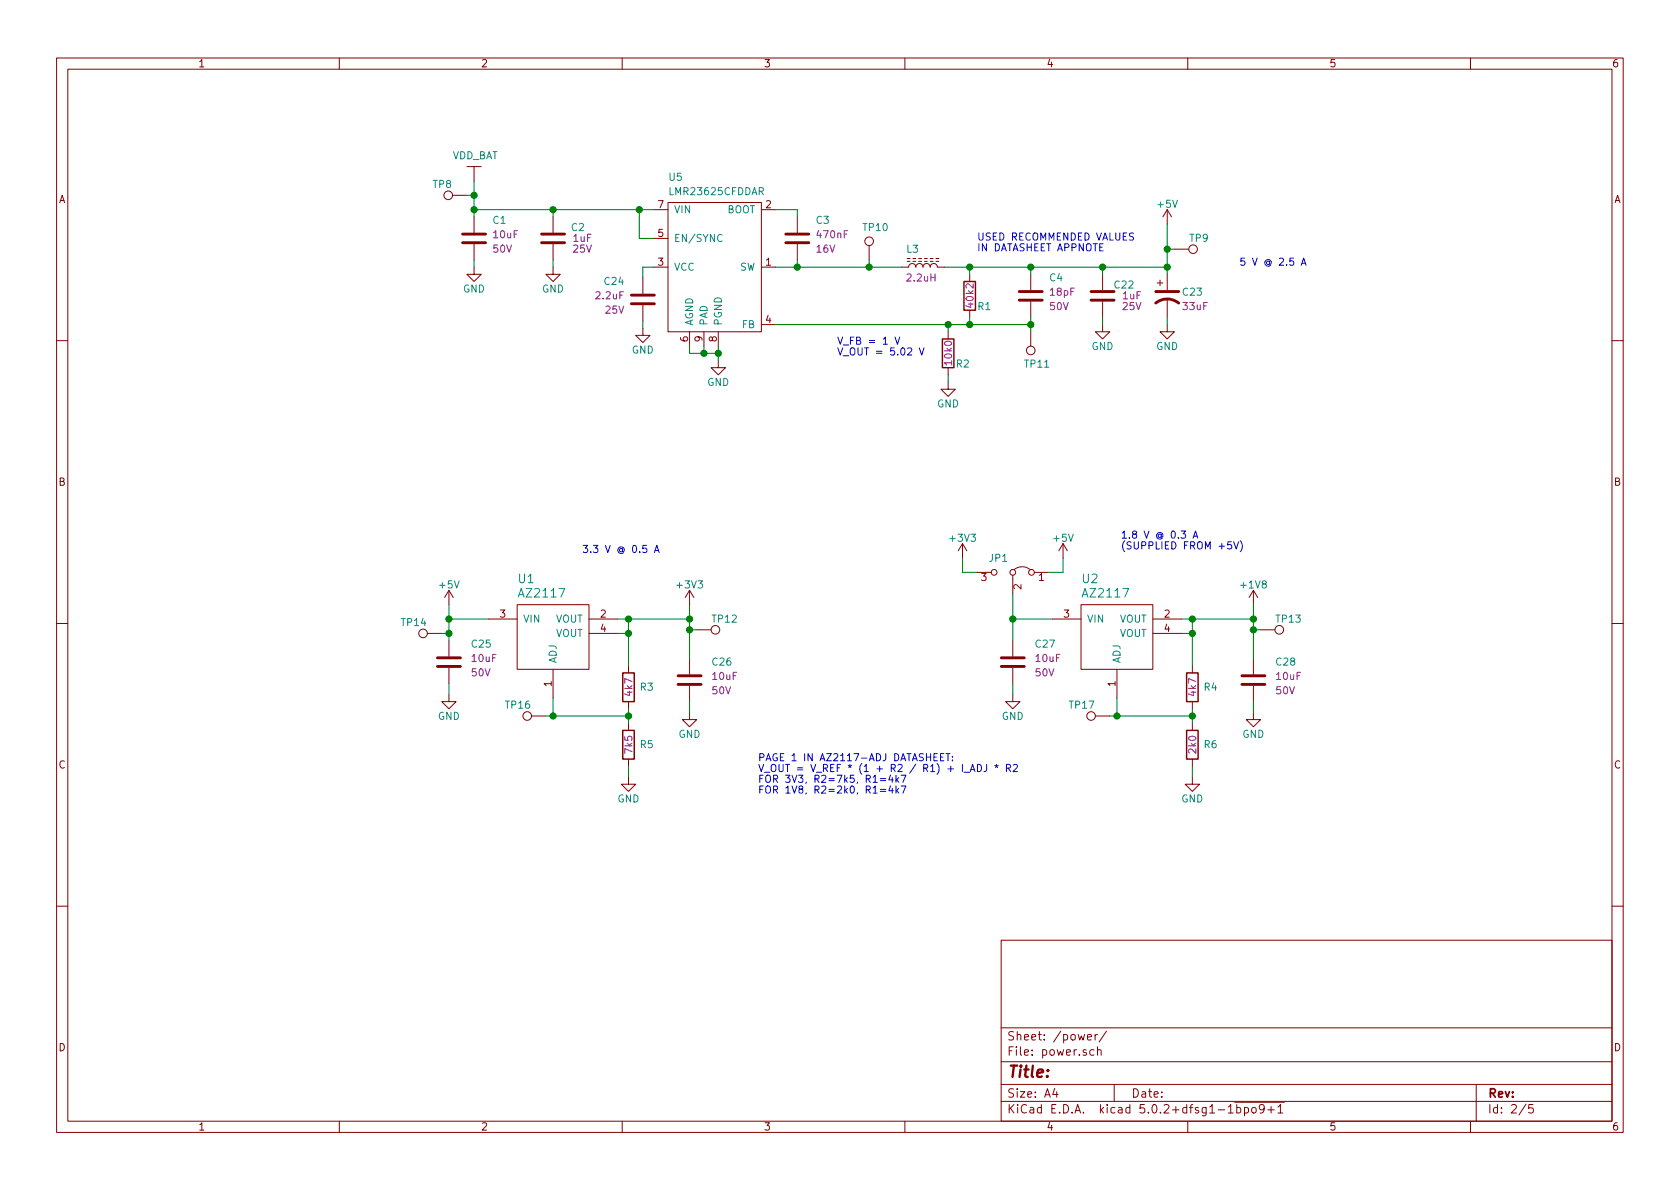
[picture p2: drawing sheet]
EESchema Schematic File Version 4
LIBS:nu.ai_motor_controller-cache
EELAYER 26 0
EELAYER END
$Descr A4 11693 8268
encoding utf-8
Sheet 2 5
Title ""
Date ""
Rev ""
Comp ""
Comment1 ""
Comment2 ""
Comment3 ""
Comment4 ""
$EndDescr
$Comp
L custom:LMR23625CFDDAR U5
U 1 1
P 4950 1850
F 0 "U5" H 4650 2450 50  0000 L BNN
F 1 "LMR23625CFDDAR" H 4650 2350 50  0000 L BNN
F 2 "custom:8-PowerSOIC" H 4900 1900 50  0001 L BNN
F 3 "/home/dj/datasheets/lmr23625.pdf" H 4450 700 50  0001 L BNN
	1    4950 1850
	1    0    0    -1  
$EndComp
$Comp
L power:GND #PWR055
U 1 1
P 5000 2500
F 0 "#PWR055" H 5000 2250 50  0001 C CNN
F 1 "GND" H 5000 2350 50  0000 C CNN
F 2 "" H 5000 2500 50  0001 C CNN
F 3 "" H 5000 2500 50  0001 C CNN
	1    5000 2500
	1    0    0    -1  
$EndComp
Wire Wire Line
	5000 2500 5000 2450
Wire Wire Line
	5000 2450 4900 2450
Wire Wire Line
	4800 2450 4800 2400
Connection ~ 5000 2450
Wire Wire Line
	5000 2450 5000 2400
Wire Wire Line
	4900 2400 4900 2450
Connection ~ 4900 2450
Wire Wire Line
	4900 2450 4800 2450
Wire Wire Line
	3300 1500 3300 1450
Wire Wire Line
	3300 1450 3850 1450
Wire Wire Line
	3850 1500 3850 1450
Connection ~ 3850 1450
Wire Wire Line
	3850 1450 4450 1450
$Comp
L power:GND #PWR031
U 1 1
P 3300 1850
F 0 "#PWR031" H 3300 1600 50  0001 C CNN
F 1 "GND" H 3300 1700 50  0000 C CNN
F 2 "" H 3300 1850 50  0001 C CNN
F 3 "" H 3300 1850 50  0001 C CNN
	1    3300 1850
	1    0    0    -1  
$EndComp
Wire Wire Line
	3300 1850 3300 1800
$Comp
L power:GND #PWR054
U 1 1
P 3850 1850
F 0 "#PWR054" H 3850 1600 50  0001 C CNN
F 1 "GND" H 3850 1700 50  0000 C CNN
F 2 "" H 3850 1850 50  0001 C CNN
F 3 "" H 3850 1850 50  0001 C CNN
	1    3850 1850
	1    0    0    -1  
$EndComp
Wire Wire Line
	3850 1850 3850 1800
$Comp
L custom:VDD_BAT #PWR?
U 1 1
P 3300 1250
AR Path="/5C5AE643/5C54089D" Ref="#PWR?"  Part="1" 
AR Path="/5C100B31/5C54089D" Ref="#PWR028"  Part="1" 
F 0 "#PWR028" H 3500 1300 50  0001 C CNN
F 1 "VDD_BAT" H 3150 1400 50  0000 L BNN
F 2 "" H 3300 1250 50  0001 C CNN
F 3 "" H 3300 1250 50  0001 C CNN
	1    3300 1250
	1    0    0    -1  
$EndComp
Wire Wire Line
	3300 1250 3300 1350
Connection ~ 3300 1450
Wire Wire Line
	5400 1850 5550 1850
Wire Wire Line
	5550 1800 5550 1850
Wire Wire Line
	5400 1450 5550 1450
Wire Wire Line
	5550 1500 5550 1450
Wire Wire Line
	4550 1650 4450 1650
Wire Wire Line
	4450 1650 4450 1450
Connection ~ 4450 1450
Wire Wire Line
	4450 1450 4550 1450
$Comp
L custom:GRM188R61E225KA12D C24
U 1 1
P 4475 2075
F 0 "C24" H 4600 2175 50  0000 L BNN
F 1 "GRM188R61E225KA12D" H 3525 1625 50  0001 L BNN
F 2 "Capacitor_SMD:C_0603_1608Metric" H 3525 1525 50  0001 L BNN
F 3 "/home/dj/datasheets/GRM188R61E225KA12.pdf" H 3525 1425 50  0001 L BNN
F 4 "2.2uF" H 4600 2075 50  0000 L BNN "Capacitance"
F 5 "25V" H 4600 1975 50  0000 L BNN "Rating"
F 6 "2u2" H 4875 2075 50  0001 L BNN "Alternate Value"
	1    4475 2075
	-1   0    0    -1  
$EndComp
Wire Wire Line
	4475 1925 4475 1850
Wire Wire Line
	4475 1850 4550 1850
$Comp
L power:GND #PWR04
U 1 1
P 4475 2275
F 0 "#PWR04" H 4475 2025 50  0001 C CNN
F 1 "GND" H 4475 2125 50  0000 C CNN
F 2 "" H 4475 2275 50  0001 C CNN
F 3 "" H 4475 2275 50  0001 C CNN
	1    4475 2275
	1    0    0    -1  
$EndComp
Wire Wire Line
	4475 2275 4475 2225
$Comp
L custom:CR0603-JW-103ELF R2
U 1 1
P 6600 2450
F 0 "R2" H 6650 2350 50  0000 L BNN
F 1 "CR0603-JW-103ELF" V 6725 2125 50  0001 L BNN
F 2 "Resistor_SMD:R_0603_1608Metric" V 6800 2350 50  0001 L BNN
F 3 "~/datasheets/chpreztr.pdf" V 6900 2000 50  0001 L BNN
F 4 "10k0" V 6600 2450 50  0000 C CNN "Resistance"
	1    6600 2450
	1    0    0    -1  
$EndComp
$Comp
L custom:RMCF0603FT40K2 R1
U 1 1
P 6750 2050
F 0 "R1" H 6800 1950 50  0000 L BNN
F 1 "RMCF0603FT40K2" H 6825 2025 50  0001 L BNN
F 2 "Resistor_SMD:R_0603_1608Metric" H 6825 2100 50  0001 L BNN
F 3 "/home/dj/datasheets/SEI-RMCF_RMCP.pdf" H 6825 1925 50  0001 L BNN
F 4 "40k2" V 6750 2050 50  0000 C CNN "Resistance"
	1    6750 2050
	1    0    0    -1  
$EndComp
Wire Wire Line
	6600 2300 6600 2250
Wire Wire Line
	6750 2250 6750 2200
Text Notes 5825 2475 0    50   ~ 0
V_FB = 1 V\nV_OUT = 5.02 V
$Comp
L power:GND #PWR05
U 1 1
P 6600 2650
F 0 "#PWR05" H 6600 2400 50  0001 C CNN
F 1 "GND" H 6600 2500 50  0000 C CNN
F 2 "" H 6600 2650 50  0001 C CNN
F 3 "" H 6600 2650 50  0001 C CNN
	1    6600 2650
	1    0    0    -1  
$EndComp
Wire Wire Line
	6600 2650 6600 2600
$Comp
L custom:CL10B103KB8SFNC C1
U 1 1
P 3300 1650
F 0 "C1" H 3425 1750 50  0000 L BNN
F 1 "CL10B103KB8SFNC" H 2550 1200 50  0001 L BNN
F 2 "Capacitor_SMD:C_0603_1608Metric" H 2550 1100 50  0001 L BNN
F 3 "/home/dj/datasheets/CL10B103KB8SFNC.pdf" H 2550 1000 50  0001 L BNN
F 4 "10uF" H 3425 1650 50  0000 L BNN "Capacitance"
F 5 "50V" H 3425 1550 50  0000 L BNN "Rating"
	1    3300 1650
	1    0    0    -1  
$EndComp
$Comp
L custom:CL10B105KA8NNNC C?
U 1 1
P 3850 1650
AR Path="/5C3EC885/5C65084E" Ref="C?"  Part="1" 
AR Path="/5C100B31/5C65084E" Ref="C2"  Part="1" 
F 0 "C2" H 3625 1700 50  0000 L BNN
F 1 "CL10B105KA8NNNC" H 2900 1200 50  0001 L BNN
F 2 "Capacitor_SMD:C_0603_1608Metric" H 2900 1100 50  0001 L BNN
F 3 "datasheets/CL10B105KA8NNNC.pdf" H 2900 1000 50  0001 L BNN
F 4 "1uF" H 3575 1625 50  0000 L BNN "Capacitance"
F 5 "25V" H 3575 1550 50  0000 L BNN "Rating"
	1    3850 1650
	-1   0    0    -1  
$EndComp
$Comp
L custom:C0603C180K5RACAUTO C4
U 1 1
P 7175 2050
F 0 "C4" H 7300 2150 50  0000 L BNN
F 1 "C0603C180K5RACAUTO" H 6425 1600 50  0001 L BNN
F 2 "Capacitor_SMD:C_0603_1608Metric" H 6425 1500 50  0001 L BNN
F 3 "~/datasheets/KEM_C1023_X7R_AUTO_SMD.pdf" H 6425 1400 50  0001 L BNN
F 4 "18pF" H 7300 2050 50  0000 L BNN "Capacitance"
F 5 "50V" H 7300 1950 50  0000 L BNN "Rating"
	1    7175 2050
	1    0    0    -1  
$EndComp
Wire Wire Line
	7175 2250 7175 2200
Wire Wire Line
	7175 1900 7175 1850
Wire Wire Line
	6750 1900 6750 1850
$Comp
L custom:CL10B474KO8NNNC C3
U 1 1
P 5550 1650
F 0 "C3" H 5675 1750 50  0000 L BNN
F 1 "CL10B474KO8NNNC" H 4600 1200 50  0001 L BNN
F 2 "Capacitor_SMD:C_0603_1608Metric" H 4600 1100 50  0001 L BNN
F 3 "/home/dj/datasheets/CL10B474KO8NNNC.pdf" H 4600 1000 50  0001 L BNN
F 4 "470nF" H 5675 1650 50  0000 L BNN "Capacitance"
F 5 "16V" H 5675 1550 50  0000 L BNN "Rating"
	1    5550 1650
	1    0    0    -1  
$EndComp
$Comp
L custom:ESH336M035AC3AA C23
U 1 1
P 8125 2050
F 0 "C23" H 8225 2050 50  0000 L BNN
F 1 "ESH336M035AC3AA" H 8025 1650 50  0001 L BNN
F 2 "Capacitor_THT:CP_Radial_D5.0mm_P2.00mm" H 8025 1550 50  0001 L BNN
F 3 "/home/dj/datasheets/KEM_A4005_ESH.pdf" H 8025 1450 50  0001 L BNN
F 4 "33uF" H 8225 1950 50  0000 L BNN "capacitance"
	1    8125 2050
	1    0    0    -1  
$EndComp
$Comp
L custom:CL10B105KA8NNNC C?
U 1 1
P 7675 2050
AR Path="/5C3EC885/5C692203" Ref="C?"  Part="1" 
AR Path="/5C100B31/5C692203" Ref="C22"  Part="1" 
F 0 "C22" H 7450 2100 50  0000 L BNN
F 1 "CL10B105KA8NNNC" H 6725 1600 50  0001 L BNN
F 2 "Capacitor_SMD:C_0603_1608Metric" H 6725 1500 50  0001 L BNN
F 3 "datasheets/CL10B105KA8NNNC.pdf" H 6725 1400 50  0001 L BNN
F 4 "1uF" H 7400 2025 50  0000 L BNN "Capacitance"
F 5 "25V" H 7400 1950 50  0000 L BNN "Rating"
	1    7675 2050
	-1   0    0    -1  
$EndComp
Wire Wire Line
	7175 1850 7675 1850
Wire Wire Line
	8125 1850 8125 1900
Connection ~ 7175 1850
Wire Wire Line
	7675 1900 7675 1850
Connection ~ 7675 1850
Wire Wire Line
	7675 1850 8125 1850
$Comp
L power:GND #PWR02
U 1 1
P 7675 2250
F 0 "#PWR02" H 7675 2000 50  0001 C CNN
F 1 "GND" H 7675 2100 50  0000 C CNN
F 2 "" H 7675 2250 50  0001 C CNN
F 3 "" H 7675 2250 50  0001 C CNN
	1    7675 2250
	1    0    0    -1  
$EndComp
Wire Wire Line
	7675 2250 7675 2200
$Comp
L power:GND #PWR03
U 1 1
P 8125 2250
F 0 "#PWR03" H 8125 2000 50  0001 C CNN
F 1 "GND" H 8125 2100 50  0000 C CNN
F 2 "" H 8125 2250 50  0001 C CNN
F 3 "" H 8125 2250 50  0001 C CNN
	1    8125 2250
	1    0    0    -1  
$EndComp
Wire Wire Line
	8125 2250 8125 2200
$Comp
L custom:NR6028T2R2N L3
U 1 1
P 6425 1850
F 0 "L3" V 6575 1875 50  0000 L BNN
F 1 "NR6028T2R2N" H 6525 1550 50  0001 L BNN
F 2 "Inductor_SMD:L_Taiyo-Yuden_NR-60xx" H 6525 1650 50  0001 L BNN
F 3 "/home/dj/datasheets/wound04_e.pdf" H 6525 1450 50  0001 L BNN
F 4 "2.2uH" V 6375 1750 50  0000 L BNN "Inductance"
	1    6425 1850
	0    -1   -1   0   
$EndComp
Connection ~ 5550 1850
Wire Wire Line
	6575 1850 6750 1850
Connection ~ 6750 1850
Connection ~ 6750 2250
Wire Wire Line
	6750 2250 7175 2250
Wire Wire Line
	6750 1850 7175 1850
Connection ~ 6600 2250
Wire Wire Line
	6600 2250 6750 2250
Text Notes 8625 1850 0    50   ~ 0
5 V @ 2.5 A
$Comp
L power:+5V #PWR01
U 1 1
P 8125 1550
F 0 "#PWR01" H 8125 1400 50  0001 C CNN
F 1 "+5V" H 8125 1690 50  0000 C CNN
F 2 "" H 8125 1550 50  0001 C CNN
F 3 "" H 8125 1550 50  0001 C CNN
	1    8125 1550
	1    0    0    -1  
$EndComp
Wire Wire Line
	8125 1550 8125 1725
Connection ~ 8125 1850
Text Notes 5275 5525 0    50   ~ 0
PAGE 1 IN AZ2117-ADJ DATASHEET:\nV_OUT = V_REF * (1 + R2 / R1) + I_ADJ * R2\nFOR 3V3, R2=7k5, R1=4k7\nFOR 1V8, R2=2k0, R1=4k7
$Comp
L custom:CL10B103KB8SFNC C25
U 1 1
P 3125 4600
F 0 "C25" H 3275 4700 50  0000 L BNN
F 1 "CL10B103KB8SFNC" H 2375 4150 50  0001 L BNN
F 2 "Capacitor_SMD:C_0603_1608Metric" H 2375 4050 50  0001 L BNN
F 3 "/home/dj/datasheets/CL10B103KB8SFNC.pdf" H 2375 3950 50  0001 L BNN
F 4 "10uF" H 3275 4600 50  0000 L BNN "Capacitance"
F 5 "50V" H 3275 4500 50  0000 L BNN "Rating"
	1    3125 4600
	1    0    0    -1  
$EndComp
$Comp
L custom:CL10B103KB8SFNC C26
U 1 1
P 4800 4725
F 0 "C26" H 4950 4825 50  0000 L BNN
F 1 "CL10B103KB8SFNC" H 4050 4275 50  0001 L BNN
F 2 "Capacitor_SMD:C_0603_1608Metric" H 4050 4175 50  0001 L BNN
F 3 "/home/dj/datasheets/CL10B103KB8SFNC.pdf" H 4050 4075 50  0001 L BNN
F 4 "10uF" H 4950 4725 50  0000 L BNN "Capacitance"
F 5 "50V" H 4950 4625 50  0000 L BNN "Rating"
	1    4800 4725
	1    0    0    -1  
$EndComp
$Comp
L power:GND #PWR011
U 1 1
P 3125 4825
F 0 "#PWR011" H 3125 4575 50  0001 C CNN
F 1 "GND" H 3125 4675 50  0000 C CNN
F 2 "" H 3125 4825 50  0001 C CNN
F 3 "" H 3125 4825 50  0001 C CNN
	1    3125 4825
	1    0    0    -1  
$EndComp
$Comp
L power:GND #PWR012
U 1 1
P 4800 4950
F 0 "#PWR012" H 4800 4700 50  0001 C CNN
F 1 "GND" H 4800 4800 50  0000 C CNN
F 2 "" H 4800 4950 50  0001 C CNN
F 3 "" H 4800 4950 50  0001 C CNN
	1    4800 4950
	1    0    0    -1  
$EndComp
Wire Wire Line
	3125 4825 3125 4750
Wire Wire Line
	3125 4450 3125 4400
Wire Wire Line
	3125 4300 3400 4300
Wire Wire Line
	4300 4300 4375 4300
Wire Wire Line
	4800 4300 4800 4375
Wire Wire Line
	4800 4875 4800 4950
Wire Wire Line
	4300 4400 4375 4400
Wire Wire Line
	4375 4400 4375 4300
Connection ~ 4375 4300
Wire Wire Line
	4375 4300 4800 4300
$Comp
L custom:RMCF0603FT4K70 R3
U 1 1
P 4375 4775
F 0 "R3" H 4450 4750 50  0000 L BNN
F 1 "RMCF0603FT4K70" H 3675 4375 50  0001 L BNN
F 2 "Resistor_SMD:R_0603_1608Metric" H 3675 4275 50  0001 L BNN
F 3 "/home/dj/datasheets/SEI-RMCF_RMCP.pdf" H 3675 4175 50  0001 L BNN
F 4 "4k7" V 4375 4775 50  0000 C CNN "VALUE"
	1    4375 4775
	1    0    0    -1  
$EndComp
$Comp
L custom:RMCF0603FT7K50 R5
U 1 1
P 4375 5175
F 0 "R5" H 4450 5150 50  0000 L BNN
F 1 "RMCF0603FT7K50" H 3675 4775 50  0001 L BNN
F 2 "Resistor_SMD:R_0603_1608Metric" H 3675 4675 50  0001 L BNN
F 3 "/home/dj/datasheets/SEI-RMCF_RMCP.pdf" H 3675 4575 50  0001 L BNN
F 4 "7k5" V 4375 5175 50  0000 C CNN "VALUE"
	1    4375 5175
	1    0    0    -1  
$EndComp
Wire Wire Line
	3850 4850 3850 4975
Wire Wire Line
	3850 4975 4375 4975
Wire Wire Line
	4375 4975 4375 4925
Wire Wire Line
	4375 4975 4375 5025
Connection ~ 4375 4975
Wire Wire Line
	4375 4625 4375 4400
Connection ~ 4375 4400
$Comp
L power:GND #PWR019
U 1 1
P 4375 5400
F 0 "#PWR019" H 4375 5150 50  0001 C CNN
F 1 "GND" H 4375 5250 50  0000 C CNN
F 2 "" H 4375 5400 50  0001 C CNN
F 3 "" H 4375 5400 50  0001 C CNN
	1    4375 5400
	1    0    0    -1  
$EndComp
Wire Wire Line
	4375 5400 4375 5325
Text Notes 4050 3850 0    50   ~ 0
3.3 V @ 0.5 A
$Comp
L custom:RMCF0603FT2K00 R6
U 1 1
P 8300 5175
F 0 "R6" H 8375 5150 50  0000 L BNN
F 1 "RMCF0603FT2K00" H 7600 4775 50  0001 L BNN
F 2 "Resistor_SMD:R_0603_1608Metric" H 7600 4675 50  0001 L BNN
F 3 "/home/dj/datasheets/SEI-RMCF_RMCP.pdf" H 7600 4575 50  0001 L BNN
F 4 "2k0" V 8300 5175 50  0000 C CNN "VALUE"
	1    8300 5175
	1    0    0    -1  
$EndComp
$Comp
L custom:CL10B103KB8SFNC C27
U 1 1
P 7050 4600
F 0 "C27" H 7200 4700 50  0000 L BNN
F 1 "CL10B103KB8SFNC" H 6300 4150 50  0001 L BNN
F 2 "Capacitor_SMD:C_0603_1608Metric" H 6300 4050 50  0001 L BNN
F 3 "/home/dj/datasheets/CL10B103KB8SFNC.pdf" H 6300 3950 50  0001 L BNN
F 4 "10uF" H 7200 4600 50  0000 L BNN "Capacitance"
F 5 "50V" H 7200 4500 50  0000 L BNN "Rating"
	1    7050 4600
	1    0    0    -1  
$EndComp
$Comp
L custom:CL10B103KB8SFNC C28
U 1 1
P 8725 4725
F 0 "C28" H 8875 4825 50  0000 L BNN
F 1 "CL10B103KB8SFNC" H 7975 4275 50  0001 L BNN
F 2 "Capacitor_SMD:C_0603_1608Metric" H 7975 4175 50  0001 L BNN
F 3 "/home/dj/datasheets/CL10B103KB8SFNC.pdf" H 7975 4075 50  0001 L BNN
F 4 "10uF" H 8875 4725 50  0000 L BNN "Capacitance"
F 5 "50V" H 8875 4625 50  0000 L BNN "Rating"
	1    8725 4725
	1    0    0    -1  
$EndComp
$Comp
L power:GND #PWR013
U 1 1
P 7050 4825
F 0 "#PWR013" H 7050 4575 50  0001 C CNN
F 1 "GND" H 7050 4675 50  0000 C CNN
F 2 "" H 7050 4825 50  0001 C CNN
F 3 "" H 7050 4825 50  0001 C CNN
	1    7050 4825
	1    0    0    -1  
$EndComp
$Comp
L power:GND #PWR014
U 1 1
P 8725 4950
F 0 "#PWR014" H 8725 4700 50  0001 C CNN
F 1 "GND" H 8725 4800 50  0000 C CNN
F 2 "" H 8725 4950 50  0001 C CNN
F 3 "" H 8725 4950 50  0001 C CNN
	1    8725 4950
	1    0    0    -1  
$EndComp
Wire Wire Line
	7050 4825 7050 4750
Wire Wire Line
	7050 4300 7325 4300
Wire Wire Line
	8225 4300 8300 4300
Wire Wire Line
	8725 4300 8725 4375
Wire Wire Line
	8725 4875 8725 4950
Wire Wire Line
	8225 4400 8300 4400
Wire Wire Line
	8300 4400 8300 4300
Connection ~ 8300 4300
Wire Wire Line
	8300 4300 8725 4300
$Comp
L custom:RMCF0603FT4K70 R4
U 1 1
P 8300 4775
F 0 "R4" H 8375 4750 50  0000 L BNN
F 1 "RMCF0603FT4K70" H 7600 4375 50  0001 L BNN
F 2 "Resistor_SMD:R_0603_1608Metric" H 7600 4275 50  0001 L BNN
F 3 "/home/dj/datasheets/SEI-RMCF_RMCP.pdf" H 7600 4175 50  0001 L BNN
F 4 "4k7" V 8300 4775 50  0000 C CNN "VALUE"
	1    8300 4775
	1    0    0    -1  
$EndComp
Wire Wire Line
	7775 4850 7775 4975
Wire Wire Line
	7775 4975 8300 4975
Wire Wire Line
	8300 4975 8300 4925
Wire Wire Line
	8300 4975 8300 5025
Connection ~ 8300 4975
Wire Wire Line
	8300 4625 8300 4400
Connection ~ 8300 4400
$Comp
L power:GND #PWR026
U 1 1
P 8300 5400
F 0 "#PWR026" H 8300 5150 50  0001 C CNN
F 1 "GND" H 8300 5250 50  0000 C CNN
F 2 "" H 8300 5400 50  0001 C CNN
F 3 "" H 8300 5400 50  0001 C CNN
	1    8300 5400
	1    0    0    -1  
$EndComp
Wire Wire Line
	8300 5400 8300 5325
Text Notes 7800 3825 0    50   ~ 0
1.8 V @ 0.3 A\n(SUPPLIED FROM +5V)
$Comp
L power:+5V #PWR08
U 1 1
P 3125 4200
F 0 "#PWR08" H 3125 4050 50  0001 C CNN
F 1 "+5V" H 3125 4340 50  0000 C CNN
F 2 "" H 3125 4200 50  0001 C CNN
F 3 "" H 3125 4200 50  0001 C CNN
	1    3125 4200
	1    0    0    -1  
$EndComp
Wire Wire Line
	3125 4200 3125 4300
Connection ~ 3125 4300
$Comp
L power:+5V #PWR07
U 1 1
P 7400 3875
F 0 "#PWR07" H 7400 3725 50  0001 C CNN
F 1 "+5V" H 7400 4015 50  0000 C CNN
F 2 "" H 7400 3875 50  0001 C CNN
F 3 "" H 7400 3875 50  0001 C CNN
	1    7400 3875
	1    0    0    -1  
$EndComp
Wire Wire Line
	7400 3875 7400 3975
Wire Wire Line
	4800 4200 4800 4300
Connection ~ 4800 4300
$Comp
L power:+1V8 #PWR010
U 1 1
P 8725 4200
F 0 "#PWR010" H 8725 4050 50  0001 C CNN
F 1 "+1V8" H 8725 4340 50  0000 C CNN
F 2 "" H 8725 4200 50  0001 C CNN
F 3 "" H 8725 4200 50  0001 C CNN
	1    8725 4200
	1    0    0    -1  
$EndComp
Wire Wire Line
	8725 4200 8725 4300
Connection ~ 8725 4300
$Comp
L power:+3V3 #PWR09
U 1 1
P 4800 4200
F 0 "#PWR09" H 4800 4050 50  0001 C CNN
F 1 "+3V3" H 4800 4340 50  0000 C CNN
F 2 "" H 4800 4200 50  0001 C CNN
F 3 "" H 4800 4200 50  0001 C CNN
	1    4800 4200
	1    0    0    -1  
$EndComp
$Comp
L custom:AZ2117 U1
U 1 1
P 3850 4350
F 0 "U1" H 3600 4650 60  0000 L BNN
F 1 "AZ2117" H 3600 4550 60  0000 L BNN
F 2 "Package_TO_SOT_SMD:SOT-223" H 3600 3500 60  0001 L BNN
F 3 "/home/dj/datasheets/AZ2117.pdf" H 3600 3400 60  0001 L BNN
	1    3850 4350
	1    0    0    -1  
$EndComp
$Comp
L custom:AZ2117 U2
U 1 1
P 7775 4350
F 0 "U2" H 7525 4650 60  0000 L BNN
F 1 "AZ2117" H 7525 4550 60  0000 L BNN
F 2 "Package_TO_SOT_SMD:SOT-223" H 7525 3500 60  0001 L BNN
F 3 "/home/dj/datasheets/AZ2117.pdf" H 7525 3400 60  0001 L BNN
	1    7775 4350
	1    0    0    -1  
$EndComp
Text Notes 6800 1750 0    50   ~ 0
USED RECOMMENDED VALUES\nIN DATASHEET APPNOTE
$Comp
L Jumper:Jumper_3_Bridged12 JP1
U 1 1
P 7050 3975
F 0 "JP1" H 7150 4075 50  0000 C CNN
F 1 "Jumper_3_Bridged12" H 7050 4085 50  0001 C CNN
F 2 "Connector_PinHeader_2.54mm:PinHeader_1x03_P2.54mm_Vertical" H 7050 3975 50  0001 C CNN
F 3 "~" H 7050 3975 50  0001 C CNN
	1    7050 3975
	-1   0    0    -1  
$EndComp
Wire Wire Line
	7400 3975 7300 3975
Wire Wire Line
	7050 4300 7050 4125
Connection ~ 7050 4300
Wire Wire Line
	6700 3875 6700 3975
Wire Wire Line
	6700 3975 6800 3975
$Comp
L power:+3V3 #PWR06
U 1 1
P 6700 3875
F 0 "#PWR06" H 6700 3725 50  0001 C CNN
F 1 "+3V3" H 6700 4015 50  0000 C CNN
F 2 "" H 6700 3875 50  0001 C CNN
F 3 "" H 6700 3875 50  0001 C CNN
	1    6700 3875
	1    0    0    -1  
$EndComp
$Comp
L custom:PTH_0.5_mm TP?
U 1 1
P 4850 4375
AR Path="/5C5AE643/5CBF4C10" Ref="TP?"  Part="1" 
AR Path="/5C100B31/5CBF4C10" Ref="TP12"  Part="1" 
F 0 "TP12" V 4950 4475 50  0000 L BNN
F 1 "PTH_0.5_mm" V 4825 4550 50  0001 L BNN
F 2 "custom:TestPoint_THTPad_D1.0mm_Drill0.5mm" H 5050 4375 50  0001 L BNN
F 3 "~" H 5050 4375 50  0001 C CNN
	1    4850 4375
	0    1    -1   0   
$EndComp
Wire Wire Line
	4850 4375 4800 4375
$Comp
L custom:PTH_0.5_mm TP?
U 1 1
P 8775 4375
AR Path="/5C5AE643/5CBF678E" Ref="TP?"  Part="1" 
AR Path="/5C100B31/5CBF678E" Ref="TP13"  Part="1" 
F 0 "TP13" V 8875 4475 50  0000 L BNN
F 1 "PTH_0.5_mm" V 8750 4550 50  0001 L BNN
F 2 "custom:TestPoint_THTPad_D1.0mm_Drill0.5mm" H 8975 4375 50  0001 L BNN
F 3 "~" H 8975 4375 50  0001 C CNN
	1    8775 4375
	0    1    -1   0   
$EndComp
Wire Wire Line
	8775 4375 8725 4375
Connection ~ 8725 4375
Wire Wire Line
	8725 4375 8725 4575
Connection ~ 4800 4375
Wire Wire Line
	4800 4375 4800 4575
$Comp
L custom:PTH_0.5_mm TP?
U 1 1
P 3800 4975
AR Path="/5C5AE643/5CBFFA55" Ref="TP?"  Part="1" 
AR Path="/5C100B31/5CBFFA55" Ref="TP16"  Part="1" 
F 0 "TP16" V 3750 5075 50  0000 L BNN
F 1 "PTH_0.5_mm" V 3775 5150 50  0001 L BNN
F 2 "custom:TestPoint_THTPad_D1.0mm_Drill0.5mm" H 4000 4975 50  0001 L BNN
F 3 "~" H 4000 4975 50  0001 C CNN
	1    3800 4975
	0    -1   1    0   
$EndComp
Wire Wire Line
	3800 4975 3850 4975
$Comp
L custom:PTH_0.5_mm TP?
U 1 1
P 7725 4975
AR Path="/5C5AE643/5CC017FF" Ref="TP?"  Part="1" 
AR Path="/5C100B31/5CC017FF" Ref="TP17"  Part="1" 
F 0 "TP17" V 7675 5075 50  0000 L BNN
F 1 "PTH_0.5_mm" V 7700 5150 50  0001 L BNN
F 2 "custom:TestPoint_THTPad_D1.0mm_Drill0.5mm" H 7925 4975 50  0001 L BNN
F 3 "~" H 7925 4975 50  0001 C CNN
	1    7725 4975
	0    -1   1    0   
$EndComp
Wire Wire Line
	7725 4975 7775 4975
Connection ~ 7775 4975
Connection ~ 3850 4975
$Comp
L custom:PTH_0.5_mm TP?
U 1 1
P 3075 4400
AR Path="/5C5AE643/5CC036FB" Ref="TP?"  Part="1" 
AR Path="/5C100B31/5CC036FB" Ref="TP14"  Part="1" 
F 0 "TP14" V 3025 4500 50  0000 L BNN
F 1 "PTH_0.5_mm" V 3050 4575 50  0001 L BNN
F 2 "custom:TestPoint_THTPad_D1.0mm_Drill0.5mm" H 3275 4400 50  0001 L BNN
F 3 "~" H 3275 4400 50  0001 C CNN
	1    3075 4400
	0    -1   1    0   
$EndComp
Wire Wire Line
	3075 4400 3125 4400
Connection ~ 3125 4400
Wire Wire Line
	3125 4300 3125 4400
$Comp
L custom:PTH_0.5_mm TP?
U 1 1
P 3250 1350
AR Path="/5C5AE643/5CC141B7" Ref="TP?"  Part="1" 
AR Path="/5C100B31/5CC141B7" Ref="TP8"  Part="1" 
F 0 "TP8" V 3200 1450 50  0000 L BNN
F 1 "PTH_0.5_mm" V 3225 1525 50  0001 L BNN
F 2 "custom:TestPoint_THTPad_D1.0mm_Drill0.5mm" H 3450 1350 50  0001 L BNN
F 3 "~" H 3450 1350 50  0001 C CNN
	1    3250 1350
	0    -1   1    0   
$EndComp
Wire Wire Line
	3250 1350 3300 1350
Connection ~ 3300 1350
Wire Wire Line
	3300 1350 3300 1450
$Comp
L custom:PTH_0.5_mm TP?
U 1 1
P 7175 2300
AR Path="/5C5AE643/5CC1D710" Ref="TP?"  Part="1" 
AR Path="/5C100B31/5CC1D710" Ref="TP11"  Part="1" 
F 0 "TP11" H 7125 2500 50  0000 L BNN
F 1 "PTH_0.5_mm" V 7150 2475 50  0001 L BNN
F 2 "custom:TestPoint_THTPad_D1.0mm_Drill0.5mm" H 7375 2300 50  0001 L BNN
F 3 "~" H 7375 2300 50  0001 C CNN
	1    7175 2300
	1    0    0    1   
$EndComp
Wire Wire Line
	7175 2300 7175 2250
$Comp
L custom:PTH_0.5_mm TP?
U 1 1
P 6050 1800
AR Path="/5C5AE643/5CC1FBDE" Ref="TP?"  Part="1" 
AR Path="/5C100B31/5CC1FBDE" Ref="TP10"  Part="1" 
F 0 "TP10" H 6000 2000 50  0000 L BNN
F 1 "PTH_0.5_mm" V 6025 1975 50  0001 L BNN
F 2 "custom:TestPoint_THTPad_D1.0mm_Drill0.5mm" H 6250 1800 50  0001 L BNN
F 3 "~" H 6250 1800 50  0001 C CNN
	1    6050 1800
	1    0    0    -1  
$EndComp
Wire Wire Line
	6050 1800 6050 1850
Connection ~ 7175 2250
Wire Wire Line
	5400 2250 6600 2250
Connection ~ 6050 1850
Wire Wire Line
	6050 1850 6275 1850
Wire Wire Line
	5550 1850 6050 1850
$Comp
L custom:PTH_0.5_mm TP?
U 1 1
P 8175 1725
AR Path="/5C5AE643/5CC339D7" Ref="TP?"  Part="1" 
AR Path="/5C100B31/5CC339D7" Ref="TP9"  Part="1" 
F 0 "TP9" V 8125 1825 50  0000 L BNN
F 1 "PTH_0.5_mm" V 8150 1900 50  0001 L BNN
F 2 "custom:TestPoint_THTPad_D1.0mm_Drill0.5mm" H 8375 1725 50  0001 L BNN
F 3 "~" H 8375 1725 50  0001 C CNN
	1    8175 1725
	0    1    1    0   
$EndComp
Wire Wire Line
	8175 1725 8125 1725
Connection ~ 8125 1725
Wire Wire Line
	8125 1725 8125 1850
Wire Wire Line
	7050 4300 7050 4450
$EndSCHEMATC
